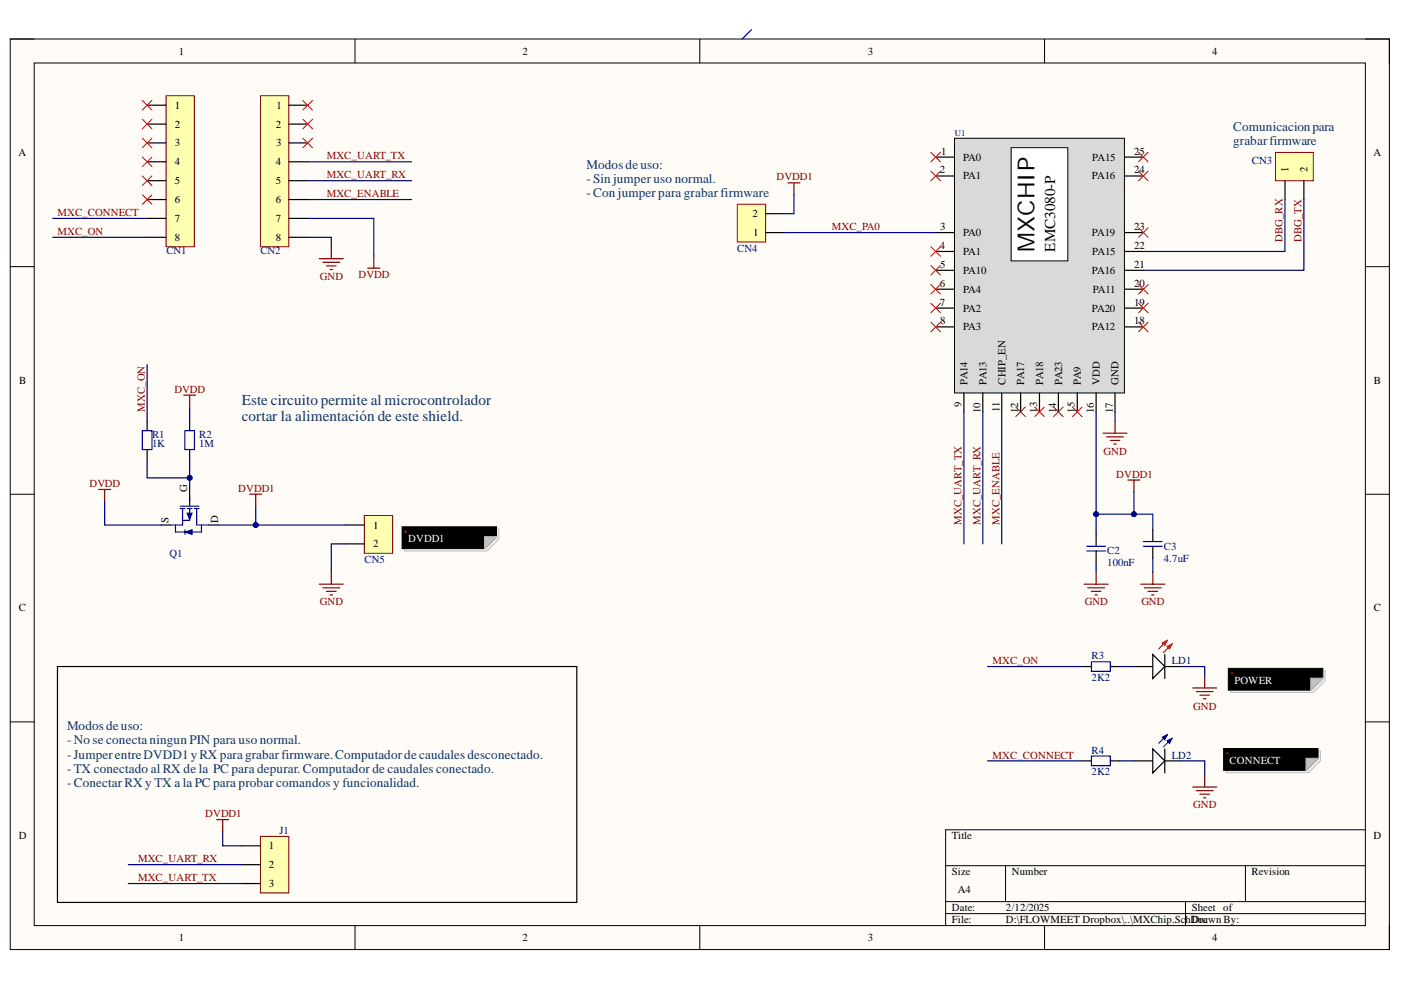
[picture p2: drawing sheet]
# Altium project EMC3080-A.PrjPcb
1 sheet, 16 parts. Net scope: global (net labels, ports and power ports of the same name join across sheets).
Board file: MXCHIP.PcbDoc

## Sheet MXChip.SchDoc
size A4; SheetNumber: 2; SheetTotal: 2

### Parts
C2  100nF  [CAP_SM0805_YAGEOCC2_N]
C3  4.7uF  [CAP_SM0805_YAGEOCC2_N]
CN1  DEALON DZ200R-11-08-39  [HEADER PIN 1X8 2mm]  (value not drawn)
CN2  DEALON DZ200R-11-08-39  [HEADER PIN 1X8 2mm]  (value not drawn)
CN3  Completar BOM con modelo 54101-T0600LF (o equivalente), es de 36 posiciones, este componente necesita cortar 2 por componente  [HEADER PIN 1X2]  (value not drawn)
CN4  Completar BOM con modelo 54101-T0600LF (o equivalente), es de 36 posiciones, este componente necesita cortar 2 por componente  [HEADER PIN 1X2]  (value not drawn)
CN5  Completar BOM con modelo 54101-T0600LF (o equivalente), es de 36 posiciones, este componente necesita cortar 2 por componente  [HEADER PIN 1X2]  (value not drawn)
J1  Completar BOM con modelo 54101-T0600LF (o equivalente), es de 36 posiciones, este componente necesita cortar 3 por componente  [HEADER PIN 1X3]  (value not drawn)
LD1  ERROR  [LED 0805]  (value not drawn)
LD2  RUN  [LED 0805]  (value not drawn)
Q1  DMG3401LSN-7  [DMG3401LSN-7]  (value not drawn)
R1  1K  [RES_SM0805_YAGEORC_N]
R2  1M  [RES_SM0805_YAGEORC_N]
R3  2K2  [RES_SM0805_YAGEORC_N]
R4  2K2  [RES_SM0805_YAGEORC_N]
U1  EMC3080-P  [EMC3080-P]  (value not drawn)

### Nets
DVDD: CN2.7 Q1.S R2.2
DVDD1: C2.1 C3.1 CN4.2 CN5.1 J1.1 Q1.D U1.16(VDD)
GND: C2.2 C3.2 CN2.8 CN5.2 LD1.K LD2.K U1.17(GND)
DBG_RX: CN3.1 U1.22(PA15)
DBG_TX: CN3.2 U1.21(PA16)
MXC_CONNECT: CN1.7 R4.1
MXC_ENABLE: CN2.6 U1.11(CHIP_EN)
MXC_ON: CN1.8 R1.2 R3.1
MXC_PA0: CN4.1 U1.3(PA0)
MXC_UART_RX: CN2.5 J1.2 U1.10(PA13)
MXC_UART_TX: CN2.4 J1.3 U1.9(PA14)
NetLD1_A: LD1.A R3.2
NetLD2_A: LD2.A R4.2
NetQ1_G: Q1.G R1.1 R2.1

Not connected (* = marked no-connect by the designer): CN1 1* 2* 3* 4* 5* 6*; CN2 1* 2* 3*; U1 1(PA0)* 2(PA1)* 4(PA1)* 5(PA10)* 6(PA4)* 7(PA2)* 8(PA3)* 12(PA17)* 13(PA18)* 14(PA23)* 15(PA9)* 18(PA12)* 19(PA20)* 20(PA11)* 23(PA19)* 24(PA16)* 25(PA15)*

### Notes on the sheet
- (near CN3) Comunicacion para grabar firmware
- (near CN4) Modos de uso:
  - Sin jumper uso normal.
  - Con jumper para grabar firmware
- Este circuito permite al microcontrolador cortar la alimentación de este shield.
- (near CN5) DVDD1
- POWER
- Modos de uso:
  - No se conecta ningun PIN para uso normal.
  - Jumper entre DVDD1 y RX para grabar firmware. Computador de caudales desconectado.
  - TX conectado al RX de la  PC para depurar. Computador de caudales conectado.
  - Conectar RX y TX a la PC para probar comandos y funcionalidad.
- CONNECT
